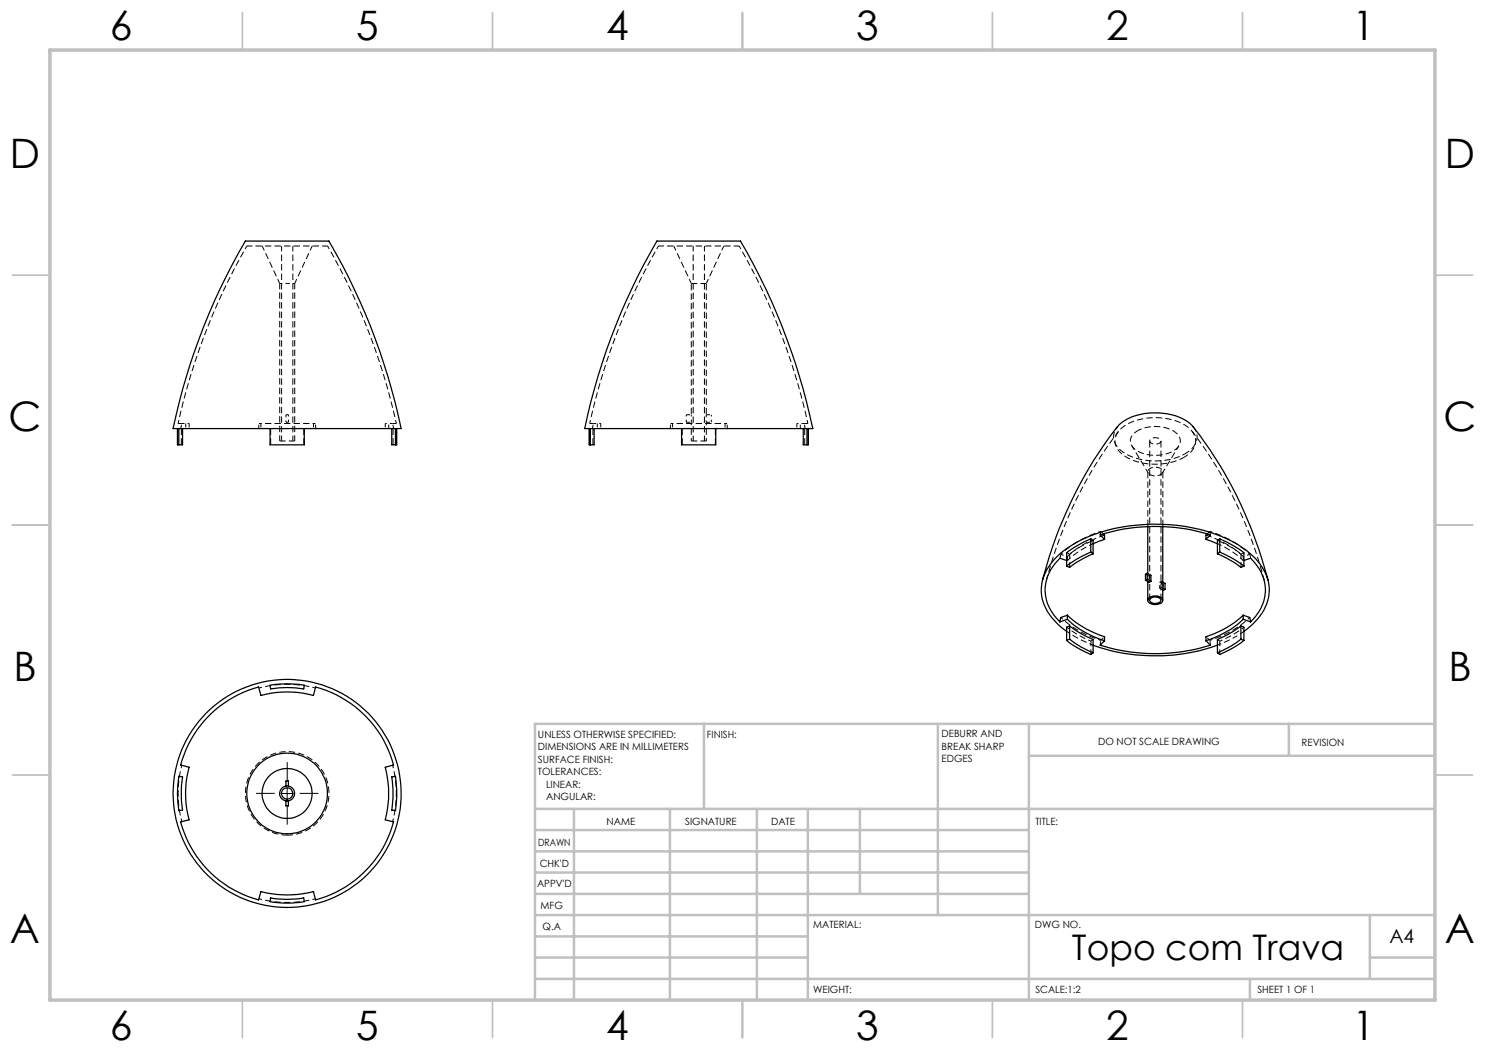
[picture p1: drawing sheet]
<svg xmlns="http://www.w3.org/2000/svg" width="297mm" height="210mm" viewBox="0 0 297 210" stroke-linecap="round" stroke-linejoin="round" font-family="sans-serif">
<g fill="none" stroke="#000" stroke-width=".2" stroke-dasharray="1.3 .6" stroke-dashoffset=".5" stroke-linecap="butt">
<path d="M36.2 85.7l.2-1M37.1 84.7v1M37.8 84.7v1M51.7 85.7l.1-1M52.2 84.7v1M62.7 84.7v1M63.1 85.7v-1M77.1 84.7v1M77.7 85.7v-1M78.7 85.7l-.2-1M118.5 85.7l.2-1M119.5 84.7v1"/>
<path d="M120.2 84.7v1M134.1 85.7v-1M134.5 84.7v1M137.3 82.9h1M137.3 84.4h1M141.2 84.4h1.1M141.2 82.9h1.1M145 84.7v1M145.5 85.7l-.1-1M159.4 84.7v1M160.1 85.7v-1M161 85.7l-.2-1"/>
<path d="M213.3 126.3l2.2 1.3 3.1 1.4M220.1 129l.1-.9M220.2 128.1l.7-.8M242 128.1l-.8-.8M242.1 129l-.1-.9M243.5 129l3.7-1.7"/>
</g>
<g fill="none" stroke="#000" stroke-width=".2" stroke-dasharray="1.3 .6" stroke-dashoffset=".4" stroke-linecap="butt">
<path d="M36.4 84.7h-.8M79.3 84.7h-.8M118.7 84.7h-.8M161.6 84.7h-.8M227.5 86.1a7.4 7.4 0 0 1 8 .7 2.03 2.03 0 0 1-.7 3.3 7.4 7.4 0 0 1-8-.4 2.07 2.07 0 0 1 .7-3.6M212 111.6l.2-.7M213.5 111.3v.8M218.6 108.7a17.3 17.3 0 0 0-5.1 3.4M220.1 107l.1-.7M220.2 106.3l.5 .5M229.1 114.8l.7 .4M231.9 117.7l.7 .3"/>
<path d="M231.9 116.4l.8 .5M242 106.3l-.5 .5M242.1 107l-.1-.7M248.7 112.1a17.3 17.3 0 0 0-5.2-3.4M248.7 111.3v.8M250.2 111.6l-.2-.7"/>
</g>
<g fill="none" stroke="#000" stroke-width=".2" stroke-dasharray="1.3 .6" stroke-dashoffset=".7" stroke-linecap="butt">
<path d="M55.9 56.7h1.5M36.4 84.7h1.4M57.2 82.9v1.5M57.7 84.4v-1.5M63.1 84.7h-11.3M78.5 84.7h-1.4M118.7 84.7h1.5M137.3 84.4v-1.5M138.3 84.4v3.8M138.3 84.4v-1.5M141.2 82.9v1.5M141.3 88.2v-3.8"/>
<path d="M142.3 84.4v-1.5M145.4 84.7h-11.3M160.8 84.7h-1.4M223.5 85.4a3.3 3.3 0 0 0 1.1 5 12.8 12.8 0 0 0 12.4 .4M230 93.7a1.86 1.86 0 0 1 2.6 .5 1.52 1.52 0 0 1-2.2 .9 .73 .73 0 0 1-.8-.5 .73 .73 0 0 1 .4-.9M231.9 88.6a1.35 1.35 0 0 1-2-.4 1.33 1.33 0 0 1 2.3-.1l-.3 .5M212.2 110.9l1.3 .4M220.2 106.3a20.4 20.4 0 0 0-8 4.6M250 110.9a20.4 20.4 0 0 0-8-4.6M250 110.9l-1.3 .4M212.2 123.5a20.4 20.4 0 0 0 8 4.6M213.3 125.4a20.6 20.6 0 0 0 4.9 2.8"/>
<path d="M242 128.1a20.4 20.4 0 0 0 8-4.6M244 128.2a20.6 20.6 0 0 0 4.8-2.8"/>
</g>
<path d="M56.3 49.2v39M65.5 49.2h-16.1M138.6 49.2v39M147.8 49.2h-16.1M58.6 88.2v-39M140.9 88.2v-39M223.7 86.3a82.7 82.7 0 0 0-14.4 29.8M237 90.8a3.7 3.7 0 0 0 2.2-4.6l-.5-.8M252.9 116.1a82.9 82.9 0 0 0-14.5-29.8" fill="none" stroke="#000" stroke-width=".2" stroke-dasharray="1.3 .6" stroke-dashoffset=".2" stroke-linecap="butt"/>
<g fill="none" stroke="#000" stroke-width=".2" stroke-dasharray="1.3 .6" stroke-linecap="butt">
<path d="M36.3 85.7v3.2M54.1 88.9v-3.2M57.2 84.4h.5M57.7 82.9h-.5M60.8 88.9v-3.2M78.6 88.9v-3.2M118.6 85.7v3.2M136.4 88.9v-3.2M143.1 88.9v-3.2M160.9 88.9v-3.2M229.9 88.2v31.8M213.5 112.1h-.2"/>
<path d="M230.2 115l-.4 .2M231.9 116.4l.4-.2M232.3 117.5l-.4 .2M232.3 117.5l.3 .1M232.3 116.2l.3 .2M233 116.7l-.3 .2M248.7 112.1h.1M218.2 128.2l.4-.3M232.2 120v-31.8M243.5 127.9l.5 .3"/>
</g>
<path d="M57.4 56.7h1.5M229.6 114.7v1.6" fill="none" stroke="#000" stroke-width=".2" stroke-dasharray="1.3 .6" stroke-dashoffset=".8" stroke-linecap="butt"/>
<path d="M55.9 56.7v31.5M138.3 56.7h3M58.9 88.2h-3M58.9 88.2v-31.5M141.3 88.2h-3M220.9 107a19 19 0 0 0-7.4 4.3M248.7 111.3a19 19 0 0 0-7.5-4.3M57.4 167a8.4 8.4 0 0 0 7.4-12.3 8.4 8.4 0 0 0-14.4-.6 8.4 8.4 0 0 0 6.4 12.9h.6" fill="none" stroke="#000" stroke-width=".2" stroke-dasharray="1.3 .6" stroke-dashoffset=".1" stroke-linecap="butt"/>
<path d="M49.4 49.2a124.3 124.3 0 0 0-13.8 35.5M131.7 49.2a124.2 124.2 0 0 0-13.8 35.5M79.3 84.7a124.2 124.2 0 0 0-13.8-35.5M161.6 84.7a124.3 124.3 0 0 0-13.8-35.5M229.8 115.2v1.3M231.9 117.7v-1.3M232.3 116.2v1.3M232.7 116.9v1.2M63.1 137.6a21.8 21.8 0 0 0-11.3 0M36.4 153a21.8 21.8 0 0 0 0 11.3M51.8 179.8a21.8 21.8 0 0 0 11.3 0M78.5 164.3a21.8 21.8 0 0 0 0-11.3" fill="none" stroke="#000" stroke-width=".2" stroke-dasharray="1.3 .6" stroke-dashoffset=".6" stroke-linecap="butt"/>
<g fill="none" stroke="#000" stroke-width=".2" stroke-dasharray="1.3 .6" stroke-dashoffset=".3" stroke-linecap="butt">
<path d="M52.4 49.2l3.5 7.5M58.9 56.7l3.5-7.5M134.8 49.2l3.5 7.5M141.3 56.7l3.5-7.5M226.3 89.1l3.4 5.5M232.5 94.6l3.3-5.5M236.8 91.5a3.6 3.6 0 0 0 2.1-4.5 7.8 7.8 0 0 0-6.4-3.4 10.6 10.6 0 0 0-8.7 2.5 3.2 3.2 0 0 0 .9 5 12.3 12.3 0 0 0 12.1 .4M213.3 110.5l.6 .3M213.9 113.5v-2.7M248.2 110.8l.6-.3M248.2 113.5v-2.7M218.2 130.9v-2.7"/>
<path d="M244 130.9v-2.7"/>
</g>
<g fill="none" stroke="#000" stroke-width=".25">
<path d="M49.1 48.2h16.7a122.4 122.4 0 0 1 14.4 37.5h-45.6a126.8 126.8 0 0 1 14.5-37.5zM131.4 48.2h16.6a121.2 121.2 0 0 1 14.6 37.5h-45.7a125.3 125.3 0 0 1 14.5-37.5zM35.5 85.7v3.3h.3M35.8 85.7v3.3M36.5 85.7v3.3h-.7M54 85.7v3.3h6.9v-3.3M78.4 85.7v3.3h.7M79.1 85.7v3.3M79.3 85.7v3.3h-.2M117.8 85.7v3.3h.3M118.1 85.7v3.3M118.8 85.7v3.3h-.7"/>
<path d="M136.3 85.7v3.3h6.9v-3.3M160.7 85.7v3.3h.7M161.4 85.7v3.3M161.7 85.7v3.3h-.3M208.5 116.1a81.6 81.6 0 0 1 15.6-31.4 12.3 12.3 0 0 1 11.2-1.5 7.2 7.2 0 0 1 3.7 2.7 83.2 83.2 0 0 1 14.6 30.2M213.3 112.1l-1.3-.5a8.3 8.3 0 0 0 0 12.8M218.2 107.8a22.5 22.5 0 0 0-4.9 2.8v2.6M218.2 110.4a20.8 20.8 0 0 0-4.9 2.8M218.2 107.8l.4 .3v2.7M218.2 110.4l.4 .4M218.2 107.8v2.6M218.6 110.8a21.2 21.2 0 0 0-4.7 2.7l-.6-.3"/>
<path d="M220.7 106.8l.2 .2v.9M220.9 107.9l-2.3 .9M220.9 107.9l-.9-.9a36.6 36.6 0 0 1 22.1 0l-.9 .9M229.1 116.1l.7 .4 .4-.2M229.4 114.6l.8 .5v1.2M229.4 114.6v1.3M229.4 115.9l.8 .4M229.4 115.9l-.3 .2M229.4 114.6l-.3 .3v1.2M229.6 105.3v9.4M229.6 116.3v3.7M229.7 119.6a2.1 2.1 0 0 1 2.7 .2 .78 .78 0 0 1-.8 1.1 1.7 1.7 0 0 1-2-.8z"/>
<path d="M230 119.8a1.4 1.4 0 0 1 2.2 .2 1.33 1.33 0 0 1-2.2 .3zM232.6 105.3v14.7M232.6 117.6l.4 .3M232.6 116.4l.4 .3v1.2M233 117.9l-.4 .2M241.2 107.9l2.3 .9M241.4 106.8l-.2 .2v.9M243.5 110.8a21.2 21.2 0 0 1 4.7 2.7l.6-.3M243.9 107.8a22.5 22.5 0 0 1 4.9 2.8v2.6M243.9 110.4a20.8 20.8 0 0 1 4.9 2.8M243.9 107.8l-.4 .3v2.7M243.9 107.8v2.6"/>
<path d="M243.9 110.4l-.4 .4M248.8 112.1l1.3-.5a8.3 8.3 0 0 1 0 12.8M54 137a20.9 20.9 0 0 1 6.9 0l-.2 .8a19.6 19.6 0 0 0-6.6 0zM213.3 126.3a11.1 11.1 0 0 1-5-7.6 10.1 10.1 0 0 1 4.8-8.8 30.9 30.9 0 0 1 18.1-5.1 31.2 31.2 0 0 1 18 5.2 10.5 10.5 0 0 1 4.7 8.2 9.9 9.9 0 0 1-4 7.2l-1.1 .9M213.3 128.1a20.8 20.8 0 0 0 4.9 2.8l.4-.3M213.5 123.9a19.3 19.3 0 0 0 7.4 4.3M213.5 123l-1.3 .5-.2 .9M213.5 123a19.3 19.3 0 0 0 7.4 4.3v.9M213.5 123.9l-1.5 .5M213.5 123v.9M213.9 125.2a21.2 21.2 0 0 0 4.7 2.7v2.7M213.9 127.8a18.1 18.1 0 0 0 4.7 2.8"/>
<path d="M213.9 125.2l-.6 .2v2.7M213.9 127.8l-.6 .3M213.9 125.2v2.6M218.6 129a37.5 37.5 0 0 0 24.9 0M220.9 128.2l-.9 .8a36.6 36.6 0 0 0 22.1 0l-.9-.8M248.2 125.2a21.2 21.2 0 0 1-4.7 2.7v2.7M248.2 127.8a18.1 18.1 0 0 1-4.7 2.8M248.2 125.2l.6 .2v2.7M248.2 127.8l.6 .3M248.2 125.2v2.6M248.6 123.9a19.3 19.3 0 0 1-7.4 4.3M248.6 123l1.3 .5 .2 .9"/>
<path d="M248.6 123a19.3 19.3 0 0 1-7.4 4.3v.9M248.6 123.9l1.5 .5M248.6 123v.9M248.8 128.1a20.8 20.8 0 0 1-4.9 2.8l-.4-.3M35.8 155.2l.7 .2a22.4 22.4 0 0 0 0 6.6l-.7 .1a21.1 21.1 0 0 1 0-6.9zM42.2 142.7a22.4 22.4 0 0 1 9.5-5.3l.5 1.7a19.9 19.9 0 0 1 10.5 0l.4-1.7a22.1 22.1 0 0 1 15.6 15.6l-1.7 .4a20.9 20.9 0 0 1 0 10.6l1.7 .4a22.1 22.1 0 0 1-15.6 15.6l-.4-1.7a20.9 20.9 0 0 1-10.5 0l-.5 1.7a22.1 22.1 0 0 1-15.6-15.6l1.7-.4a19.9 19.9 0 0 1 0-10.6l-1.7-.4a22.3 22.3 0 0 1 6.1-10.3zM57.2 157.2v-1h.5v1M78.4 155.4l.7-.2a24.1 24.1 0 0 1 0 6.9l-.7-.1a22.4 22.4 0 0 0 0-6.6zM54.1 179.6a19.6 19.6 0 0 0 6.6 0l.2 .7a20.9 20.9 0 0 1-6.9 0zM57.2 160.2v1h.5v-1"/>
<circle cx="57.4" cy="158.7" r="1.13"/>
<circle cx="57.4" cy="158.7" r="5"/>
<circle cx="57.4" cy="158.7" r="8.1"/>
<circle cx="57.4" cy="158.7" r="1.51"/>
<circle cx="57.4" cy="158.7" r="22.8"/>
</g>
<path d="M138.3 56.7v26.2M141.3 82.9v-26.2M229.6 94.3v11M232.6 105.3v-11" fill="none" stroke="#000" stroke-width=".2" stroke-dasharray="1.3 .6" stroke-dashoffset="-.1" stroke-linecap="butt"/>
<path d="M213.9 110.8a19.9 19.9 0 0 1 4.7-2.7M243.5 108.1a19.9 19.9 0 0 1 4.7 2.7" fill="none" stroke="#000" stroke-width=".2" stroke-dasharray="1.3 .6" stroke-dashoffset="-.2" stroke-linecap="butt"/>
<path d="M247.2 127.3l1.6-1" fill="none" stroke="#000" stroke-width=".2" stroke-dasharray="1.3 .6" stroke-dashoffset="1" stroke-linecap="butt"/>
<path d="M54.9 158.7h-3.7M57.4 156.2v-3.8M59.9 158.7h3.8M57.4 161.2v3.7" fill="none" stroke="#000" stroke-width=".2" stroke-dasharray="15.2 1.3 1.3 1.3" stroke-linecap="butt"/>
<path d="M56.2 158.7h2.5M57.4 157.4v2.5" fill="none" stroke="#000" stroke-width=".2"/>
<g fill="none" stroke="#c0c0c0" stroke-width=".35">
<path d="M48.5 2.5v7.5M98.5 2.5v7.5M148.5 2.5v7.5M198.5 2.5v7.5M248.5 2.5v7.5M2.5 55h7.5M287 55h7.5M2.5 105h7.5M287 105h7.5M2.5 155h7.5M287 155h7.5M48.5 200v7.5"/>
<path d="M98.5 200v7.5M148.5 200v7.5M198.5 200v7.5M248.5 200v7.5"/>
</g>
<g fill="none" stroke="#c0c0c0" stroke-width=".5">
<path d="M140.8 144.8v17M187.6 144.8v38.2M205.8 144.8v55.2M205.8 151.2h81.2M257.8 144.8v6.4M287 144.8h-180v55.2M107 161.8h180M107 178.8h98.8M107 174.5h98.8M107 170.3h98.8M107 166h98.8M114.8 161.8v38.2"/>
<path d="M134 161.8v38.2M151.4 161.8v38.2M161.6 161.8v38.2M172 161.8v17M107 195.8h180M107 191.5h54.6M107 187.3h54.6M107 183h180M250 195.8v4.2M274 191.5h13M274 183v12.8"/>
</g>
<path d="M10 10h277v190h-277z" fill="none" stroke="#c0c0c0" stroke-width=".7"/>
<g font-size="8.1">
<text x="22" y="8">6</text>
<text x="71.2" y="8">5</text>
<text x="121.2" y="8">4</text>
<text x="171.2" y="8">3</text>
<text x="221.2" y="8">2</text>
<text x="270.5" y="8">1</text>
<text x="2" y="33.6">D</text>
<text x="289" y="33.6">D</text>
<text x="1.7" y="86.1">C</text>
<text x="288.7" y="86.1">C</text>
<text x="2.7" y="136.1">B</text>
<text x="289.7" y="136.1">B</text>
<text x="2" y="188.6">A</text>
<text x="289" y="188.6">A</text>
<text x="22" y="208">6</text>
<text x="71.2" y="208">5</text>
<text x="121.2" y="208">4</text>
<text x="171.2" y="208">3</text>
<text x="221.2" y="208">2</text>
<text x="270.5" y="208">1</text>
</g>
<text font-size="7.1" x="214.4" y="192">Topo com Trava</text>
<text font-size="3.9" x="277.9" y="188.5">A4</text>
<g font-size="2">
<text x="107.6" y="147.6">UNLESS OTHERWISE SPECIFIED:</text>
<text x="141.4" y="147.6">FINISH:</text>
<text x="188.3" y="147.5">DEBURR AND</text>
<text x="188.3" y="150">BREAK SHARP</text>
<text x="219.6" y="149">DO NOT SCALE DRAWING</text>
<text x="260.3" y="149.2">REVISION</text>
<text x="107.6" y="150.1">DIMENSIONS ARE IN MILLIMETERS</text>
<text x="107.6" y="152.6">SURFACE FINISH:</text>
<text x="107.6" y="155.1">TOLERANCES:</text>
<text x="188.3" y="152.5">EDGES</text>
<text x="109.2" y="157.6">LINEAR:</text>
<text x="109.2" y="160.1">ANGULAR:</text>
<text x="121.3" y="165">NAME</text>
<text x="137" y="164.9">SIGNATURE</text>
<text x="154.2" y="164.9">DATE</text>
<text x="207.1" y="164.9">TITLE:</text>
<text x="107.6" y="169.1">DRAWN</text>
<text x="107.9" y="173.3">CHK'D</text>
<text x="107.4" y="177.4">APPV'D</text>
<text x="108.1" y="181.8">MFG</text>
<text x="108.5" y="186">Q.A</text>
<text x="162.6" y="185.5">MATERIAL:</text>
<text x="207" y="185.5">DWG NO.</text>
<text x="162.6" y="198.5">WEIGHT:</text>
<text x="207.1" y="198.6">SCALE:1:2</text>
<text x="251.5" y="198.6">SHEET 1 OF 1</text>
</g>
</svg>
